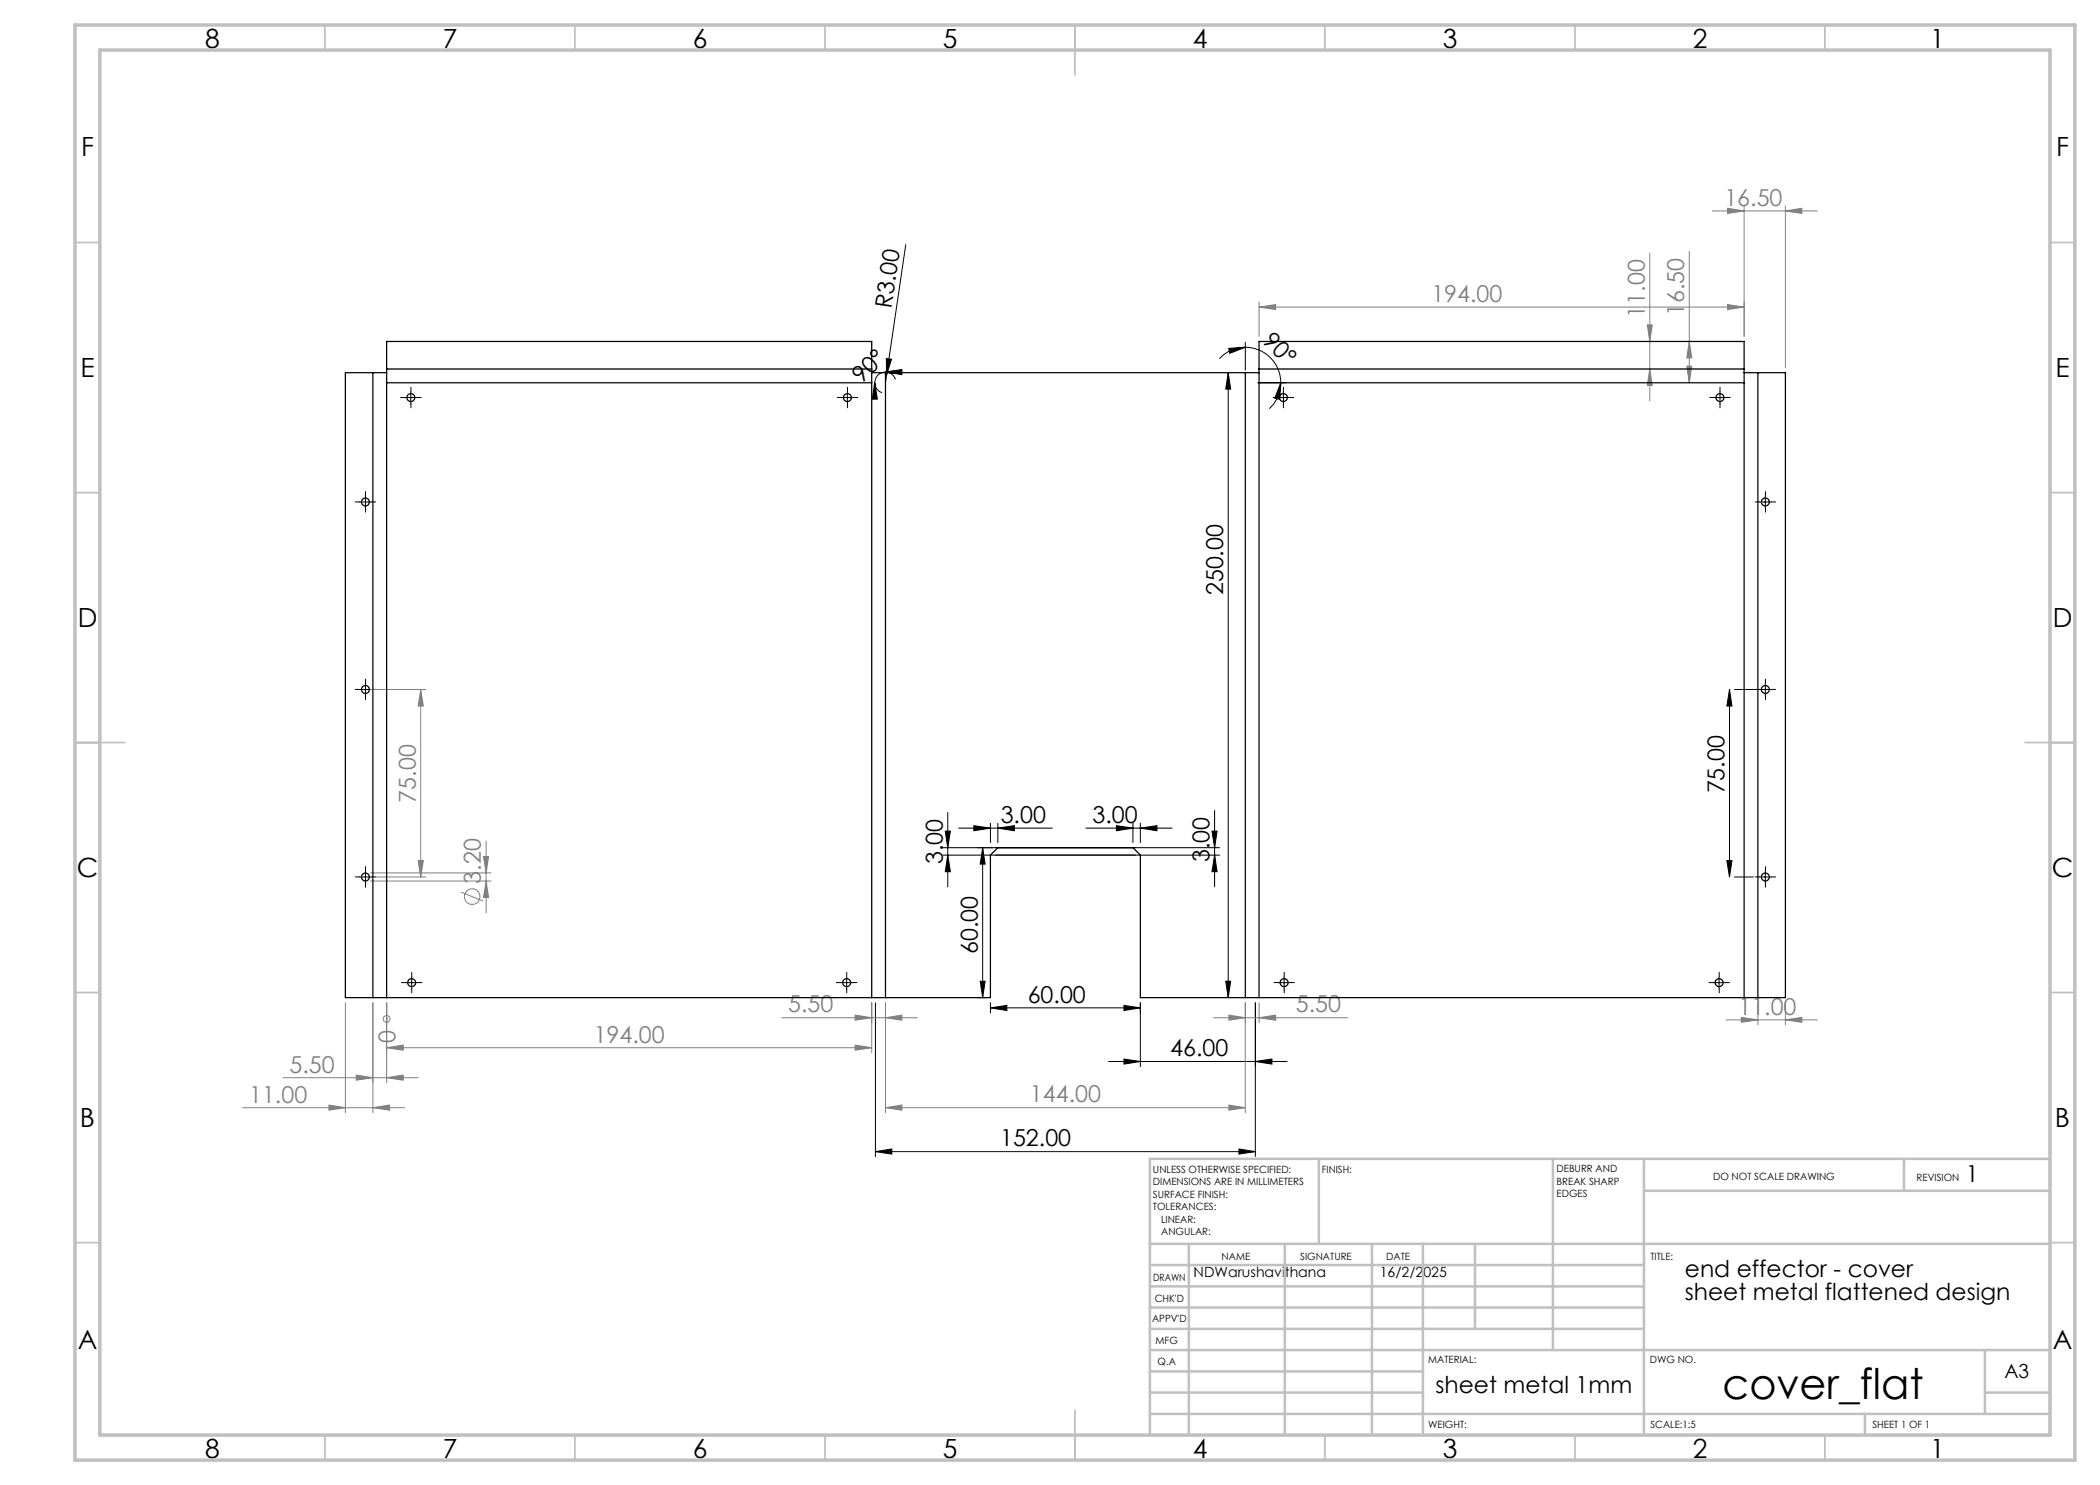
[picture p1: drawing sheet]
<svg xmlns="http://www.w3.org/2000/svg" width="420mm" height="297mm" viewBox="0 0 420 297" stroke-linecap="round" stroke-linejoin="round" font-family="sans-serif">
<g fill="none" stroke="#808080" stroke-width=".2">
<path d="M330 50.6v29.5M337.9 50.3v26.2M342.5 42.2h20.9M345.5 41.7l3.3 .5-3.3 .5zM348.8 41.2v26.1M357.1 42.2l3.3-.5v1zM357.1 41.2v32.4M251.8 61.4l3.3-.5v1zM251.8 60.4v6.9M251.8 61.4h97M329.5 65h.9l-.4 3.3zM330 73.8l.4 3.3h-.9z"/>
<path d="M337.4 73.2h.9l-.4 3.3zM337.9 68.3l.4 3.3h-.9zM345.5 60.9l3.3 .5-3.3 .5zM74.1 137.9h11.1M84.1 137.9l.6 3.3h-1.1zM84.1 137.9v37.5M74.1 176.2h24.1M74.1 174.6h24.1M74.1 175.4h11.1M83.6 172.1h1.1l-.6 3.3zM92.2 178.4l4.5 1.8M96.7 171.3h1l-.5 3.3z"/>
<path d="M97.2 168.2v14.4M97.2 176.2l.5 3.3h-1zM56.6 215.5h27.1M69.1 200.6v21.9M71.3 215l3.3 .5-3.3 .5zM74.6 200.6v21.9M77.3 215.5l3.3-.5v1zM77.3 209.5l3.3-.5v1zM77.3 203.8h.1M77.3 200.6v15.9M77.3 209.5h97M156.4 203.5h27"/>
<path d="M171 209l3.3 .5-3.3 .5zM171 203l3.3 .5-3.3 .5zM174.3 200.6v9.9M177.1 203.5l3.3-.5v1zM177.1 200.6v21.9M242.7 203.5h26.8M245.8 203l3.3 .5-3.3 .5zM249.1 200.6v21.9M251.8 203.5l3.3-.5v1zM251.8 200.6v3.9M345.2 204h18.2M348.3 203.5l3.3 .5-3.3 .5z"/>
<path d="M351.6 200.6v4.4M357.1 204l3.3-.5v1zM357.1 200.6v4.4M48.5 221.5h32.4M65.8 221l3.3 .5-3.3 .5zM74.6 221.5l3.3-.5v1zM177.1 221.5l3.3-.5v1zM177.1 221.5h72M245.8 221l3.3 .5-3.3 .5z"/>
<circle cx="94.4" cy="179.3" r="1.55"/>
<circle cx="77.3" cy="203.8" r=".68"/>
</g>
<g fill="none" stroke="#000" stroke-width=".2">
<path d="M181.2 48.9l-3.9 26.1M80.9 79.5h2.5M82.2 78.3v2.5M168.2 79.5h2.5M169.5 78.3v2.5M174.9 76.5l.6 3.3h-1.1zM174.9 76.5a2.22 2.22 0 0 0 1.5 2.1M177.1 74.4l3.3-.5v1zM177.1 74.4a2.17 2.17 0 0 0-2.2 2.1M177.1 74.4a2.19 2.19 0 0 1 2 1.5M177.3 71.7l1 .2-1 3.1zM177.3 75l-.2 1.5"/>
<path d="M245.6 74.5l.5 3.3h-1zM245.6 74.5v125M245.7 69.7l3.4-.2-3.1 1.2zM249.1 69.5a7.1 7.1 0 0 1 7.1 7M249.1 69.5a7.1 7.1 0 0 0-5.2 2.3M249.1 68.5v5.5M251.6 76.5h5.5M255.4 79.5h2.5M256.2 76.5l-.3 3.4-.9-.2zM256.2 76.5a7.1 7.1 0 0 1-2.3 5.2M256.7 78.3v2.5M342.7 79.5h2.5"/>
<path d="M344 78.3v2.5M73.1 99.2v2.5M353.1 99.2v2.5M71.8 100.4h2.5M351.8 100.4h2.5M71.8 137.9h2.5M73.1 136.7v2.5M345.9 137.9l.5 3.3h-1zM345.9 137.9v37.5M346.9 137.9h4.6M351.8 137.9h2.5M353.1 136.7v2.5"/>
<path d="M71.8 175.4h2.5M73.1 174.2v2.5M188.6 169.5h55.3M188.6 171h55.3M189.1 166.2h1l-.6 3.3zM189.5 171l.6 3.3h-1zM189.5 162.5v14.9M191.7 165.6h18.8M194.8 165.1l3.3 .5-3.3 .6zM196.5 169.5l.5 3.3h-1zM196.5 169.5v30M198.1 164.6v3.9"/>
<path d="M199.6 165.6l3.3-.5v1.1zM199.6 164.6v3.9M217.2 165.6h17.2M223.3 165.1l3.3 .5-3.3 .6zM226.6 164.6v3.9M228.1 165.6l3.3-.5v1.1zM228.1 164.6v3.9M242.4 166.2h1l-.5 3.3zM242.9 171l.5 3.3h-1zM242.9 162.1v15.3M345.4 172.1h1l-.5 3.3zM346.9 175.4h3.8"/>
<path d="M351.8 175.4h2.5M353.1 174.2v2.5M81.1 196.5h2.5M82.3 195.3v2.5M168.1 196.5h2.5M169.3 195.3v2.5M195.5 199.5h1.6M196 196.2h1l-.5 3.3zM245.1 196.2h1l-.5 3.3zM255.6 196.5h2.5M256.8 195.3v2.5M342.6 196.5h2.5"/>
<path d="M343.8 195.3v2.5M175.1 200.6v30.7M198.1 201.6l3.3-.5v1zM198.1 200.6v2M198.1 201.6h30M221.7 212.3h35.7M224.8 211.8l3.3 .5-3.3 .5zM224.8 201.1l3.3 .5-3.3 .5zM228.1 200.6v12.7M251.1 212.3l3.3-.5v1zM251.1 200.6v30.7M175.1 230.3l3.3-.5v1z"/>
<path d="M175.1 230.3h76M247.8 229.8l3.3 .5-3.3 .5z"/>
</g>
<g fill="none" stroke="#000" stroke-width=".2" stroke-dasharray="15.2 1.3 1.3 1.3">
<path d="M80.9 79.5h-.8M82.2 78.3v-.8M83.4 79.5h.8M168.3 79.5h-.8M169.5 78.3v-.8M170.8 79.5h.8M255.4 79.5h-.8M256.7 78.3v-.8M257.9 79.5h.8M342.8 79.5h-.8M344 78.3v-.8M345.3 79.5h.8"/>
<path d="M73.1 99.1v-.8M82.2 80.8v.8M169.5 80.8v.8M256.7 80.8v.8M344 80.8v.8M353.1 99.1v-.8M71.8 100.4h-.8M73.1 101.6v.8M74.3 100.4h.8M351.8 100.4h-.8M353.1 101.6v.8M354.3 100.4h.8"/>
<path d="M71.8 137.9h-.8M73.1 139.1v.8M73.1 136.6v-.8M74.3 137.9h.8M351.8 137.9h-.8M353.1 139.1v.8M353.1 136.6v-.8M354.3 137.9h.8M71.8 175.4h-.8M73.1 176.6v.8M73.1 174.1v-.8M74.3 175.4h.8"/>
<path d="M351.8 175.4h-.8M353.1 176.6v.8M353.1 174.1v-.8M354.3 175.4h.8M81.1 196.5h-.8M82.3 197.8v.8M82.3 195.3v-.8M83.6 196.5h.8M168.1 196.5h-.8M169.3 197.8v.8M169.3 195.3v-.8M170.6 196.5h.8"/>
<path d="M255.6 196.5h-.8M256.8 197.8v.8M256.8 195.3v-.8M258.1 196.5h.8M342.6 196.5h-.8M343.8 197.8v.8M343.8 195.3v-.8M345.1 196.5h.8"/>
</g>
<g fill="none" stroke="#c0c0c0" stroke-width=".35">
<path d="M65 5v5M115 5v5M165 5v5M215 5v10M265 5v5M315 5v5M365 5v5M15 48.5h5M410 48.5h5M15 98.5h5M410 98.5h5M15 148.5h10"/>
<path d="M405 148.5h10M15 198.5h5M410 198.5h5M15 248.5h5M410 248.5h5M65 287v5M115 287v5M165 287v5M215 282v10M265 287v5M315 287v5M365 287v5"/>
</g>
<g fill="none" stroke="#c0c0c0" stroke-width=".5">
<path d="M263.8 231.8v17M310.6 231.8v38.2M328.8 231.8v55.2M328.8 238.2h81.2M380.8 231.8v6.4M410 231.8h-180v55.2M230 248.8h180M230 257.3h98.8M230 253h98.8M237.8 248.8v38.2M257 248.8v38.2M274.4 248.8v38.2"/>
<path d="M284.6 248.8v38.2M295 248.8v17M230 265.8h98.8M230 261.5h98.8M230 278.5h54.6M230 274.3h54.6M230 270h180M397 278.5h13M397 270v12.8M230 282.8h180M373 282.8v4.2"/>
</g>
<path d="M15 5h400v287h-400zM20 10h390v277h-390z" fill="none" stroke="#c0c0c0" stroke-width=".7"/>
<g fill="#000">
<path d="M177.3 71.7l1 .2-1 3.1z"/>
<path d="M177.1 74.4l3.3-.5v1zM174.9 76.5l.6 3.3h-1.1z"/>
<path d="M245.7 69.7l.3 1 3.1-1.2zM256.2 76.5l-1.2 3.2 .9 .2z"/>
<path d="M189.1 166.2h1l-.6 3.3zM189.5 171l.6 3.3h-1z"/>
<path d="M194.8 165.1l3.3 .5-3.3 .6zM199.6 165.6l3.3-.5v1.1z"/>
<path d="M228.1 165.6l3.3-.5v1.1zM223.3 165.1l3.3 .5-3.3 .6z"/>
<path d="M242.4 166.2h1l-.5 3.3zM242.9 171l.5 3.3h-1zM345.9 137.9l.5 3.3h-1zM345.4 172.1h1l-.5 3.3z"/>
<path d="M196 196.2h1l-.5 3.3zM196.5 169.5l.5 3.3h-1z"/>
<path d="M245.1 196.2h1l-.5 3.3zM245.6 74.5l.5 3.3h-1z"/>
<path d="M224.8 211.8l3.3 .5-3.3 .5zM251.1 212.3l3.3-.5v1z"/>
<path d="M224.8 201.1l3.3 .5-3.3 .5zM198.1 201.6l3.3-.5v1z"/>
<path d="M247.8 229.8l3.3 .5-3.3 .5zM175.1 230.3l3.3-.5v1z"/>
</g>
<g fill="#808080">
<path d="M251.8 61.4l3.3-.5v1zM345.5 60.9l3.3 .5-3.3 .5z"/>
<path d="M348.3 203.5l3.3 .5-3.3 .5zM357.1 204l3.3-.5v1zM345.5 41.7l3.3 .5-3.3 .5zM357.1 42.2l3.3-.5v1zM71.3 215l3.3 .5-3.3 .5zM77.3 215.5l3.3-.5v1zM177.1 221.5l3.3-.5v1zM245.8 221l3.3 .5-3.3 .5z"/>
<path d="M245.8 203l3.3 .5-3.3 .5zM251.8 203.5l3.3-.5v1z"/>
<path d="M77.3 209.5l3.3-.5v1zM171 209l3.3 .5-3.3 .5zM171 203l3.3 .5-3.3 .5zM177.1 203.5l3.3-.5v1z"/>
<path d="M65.8 221l3.3 .5-3.3 .5zM74.6 221.5l3.3-.5v1z"/>
<path d="M337.4 73.2h.9l-.4 3.3zM337.9 68.3l.4 3.3h-.9z"/>
<path d="M97.2 176.2l.5 3.3h-1zM96.7 171.3h1l-.5 3.3z"/>
<path d="M84.1 137.9l.6 3.3h-1.1zM83.6 172.1h1.1l-.6 3.3zM329.5 65h.9l-.4 3.3zM330 73.8l.4 3.3h-.9z"/>
</g>
<g fill="none" stroke="#000" stroke-width=".25">
<path d="M74.6 74.5v125M77.3 74.5h-8.2v125h129v-28.5l1.5-1.5h27l1.5 1.5v28.5h129v-125h-8.3M77.3 73.8h97M77.3 76.5h97M174.3 74.5h77.5M177.1 74.5v125M249.1 74.5v125M251.8 73.8h97M251.8 76.5h97M351.6 74.5v125M77.3 199.5v-131.2h97v131.2M251.8 199.5v-131.2h97v131.2"/>
<circle cx="82.2" cy="79.5" r=".8"/>
<circle cx="169.5" cy="79.5" r=".8"/>
<circle cx="256.7" cy="79.5" r=".79"/>
<circle cx="344" cy="79.5" r=".79"/>
<circle cx="73.1" cy="100.4" r=".79"/>
<circle cx="353.1" cy="100.4" r=".8"/>
<circle cx="73.1" cy="137.9" r=".79"/>
<circle cx="353.1" cy="137.9" r=".8"/>
<circle cx="73.1" cy="175.4" r=".79"/>
<circle cx="353.1" cy="175.4" r=".8"/>
<circle cx="82.3" cy="196.5" r=".79"/>
<circle cx="169.3" cy="196.5" r=".81"/>
<circle cx="256.8" cy="196.5" r=".81"/>
<circle cx="343.8" cy="196.5" r=".81"/>
</g>
<text font-size="8.5" x="344.5" y="279.7">cover_flat</text>
<g font-size="5.3">
<text x="41" y="9.5">8</text>
<text x="88.5" y="9.5">7</text>
<text x="138.5" y="9.5">6</text>
<text x="188.5" y="9.5">5</text>
<text x="238.5" y="9.5">4</text>
<text x="288.5" y="9.5">3</text>
<text x="338.5" y="9.5">2</text>
<text x="386" y="9.5">1</text>
<text x="16.2" y="31.3">F</text>
<text x="411.2" y="31.3">F</text>
<text x="16.1" y="75.5">E</text>
<text x="411.1" y="75.5">E</text>
<text x="15.5" y="125.5">D</text>
<text x="410.5" y="125.5">D</text>
<text x="15.4" y="175.5">C</text>
<text x="410.4" y="175.5">C</text>
<text x="16" y="225.5">B</text>
<text x="411" y="225.5">B</text>
<text x="15.5" y="269.8">A</text>
<text x="410.5" y="269.8">A</text>
<text x="41" y="291.5">8</text>
<text x="88.5" y="291.5">7</text>
<text x="138.5" y="291.5">6</text>
<text x="188.5" y="291.5">5</text>
<text x="238.5" y="291.5">4</text>
<text x="288.5" y="291.5">3</text>
<text x="338.5" y="291.5">2</text>
<text x="386" y="291.5">1</text>
</g>
<g font-size="4.7" fill="#808080">
<text x="344.9" y="41.1">16.50</text>
<text x="286.3" y="60.4">194.00</text>
<text x="329" y="63.5" transform="rotate(-90 329 63.5)">11.00</text>
<text x="336.9" y="63.2" transform="rotate(-90 336.9 63.2)">16.50</text>
<text x="83.2" y="160.5" transform="rotate(-90 83.2 160.5)">75.00</text>
<text x="96.2" y="176.7" transform="rotate(-90 96.2 176.7)">3.20</text>
<text x="157.6" y="202.5">5.50</text>
<text x="259.2" y="202.5">5.50</text>
<text x="347.7" y="202.9">11.00</text>
<text x="79.1" y="208.7" transform="rotate(-90 79.1 208.7)">0</text>
<text x="118.7" y="208.5">194.00</text>
<text x="57.9" y="214.5">5.50</text>
<text x="49.8" y="220.5">11.00</text>
<text x="206" y="220.5">144.00</text>
</g>
<g font-size="4.7">
<text x="178.3" y="61.8" transform="rotate(-82 178.3 61.8)">R3.00</text>
<text x="252.3" y="68.3" transform="rotate(45 252.3 68.3)">90°</text>
<text x="172.4" y="76.8" transform="rotate(-45 172.4 76.8)">90°</text>
<text x="244.6" y="119.1" transform="rotate(-90 244.6 119.1)">250.00</text>
<text x="344.9" y="158.7" transform="rotate(-90 344.9 158.7)">75.00</text>
<text x="200.1" y="164.6">3.00</text>
<text x="218.5" y="164.6">3.00</text>
<text x="188.6" y="172.8" transform="rotate(-90 188.6 172.8)">3.00</text>
<text x="241.9" y="172.4" transform="rotate(-90 241.9 172.4)">3.00</text>
<text x="195.5" y="190.8" transform="rotate(-90 195.5 190.8)">60.00</text>
<text x="205.5" y="200.6">60.00</text>
<text x="234.1" y="211.3">46.00</text>
<text x="200" y="229.3">152.00</text>
<text x="393.2" y="236.3">1</text>
<text x="337" y="255.5">end effector - cover</text>
<text x="337" y="260">sheet metal flattened design</text>
<text x="287.1" y="278.6">sheet metal 1mm</text>
</g>
<text font-size="3.9" x="400.9" y="275.5">A3</text>
<g font-size="2.8">
<text x="238.7" y="255.5">NDWarushavithana</text>
<text x="276" y="255.5">16/2/2025</text>
</g>
<g font-size="2">
<text x="230.6" y="234.6">UNLESS OTHERWISE SPECIFIED:</text>
<text x="230.6" y="237.1">DIMENSIONS ARE IN MILLIMETERS</text>
<text x="230.6" y="239.6">SURFACE FINISH:</text>
<text x="264.4" y="234.6">FINISH:</text>
<text x="311.3" y="234.5">DEBURR AND</text>
<text x="311.3" y="237">BREAK SHARP</text>
<text x="311.3" y="239.5">EDGES</text>
<text x="342.6" y="236">DO NOT SCALE DRAWING</text>
<text x="383.3" y="236.2">REVISION</text>
<text x="230.6" y="242.1">TOLERANCES:</text>
<text x="232.2" y="244.6">LINEAR:</text>
<text x="232.2" y="247.1">ANGULAR:</text>
<text x="244.3" y="252">NAME</text>
<text x="260" y="251.9">SIGNATURE</text>
<text x="277.2" y="251.9">DATE</text>
<text x="330.1" y="251.9">TITLE:</text>
<text x="230.6" y="256.1">DRAWN</text>
<text x="230.9" y="260.3">CHK'D</text>
<text x="230.4" y="264.4">APPV'D</text>
<text x="231.1" y="268.8">MFG</text>
<text x="231.5" y="273">Q.A</text>
<text x="285.6" y="272.5">MATERIAL:</text>
<text x="330" y="272.5">DWG NO.</text>
<text x="285.6" y="285.5">WEIGHT:</text>
<text x="330.1" y="285.6">SCALE:1:5</text>
<text x="374.5" y="285.6">SHEET 1 OF 1</text>
</g>
</svg>
